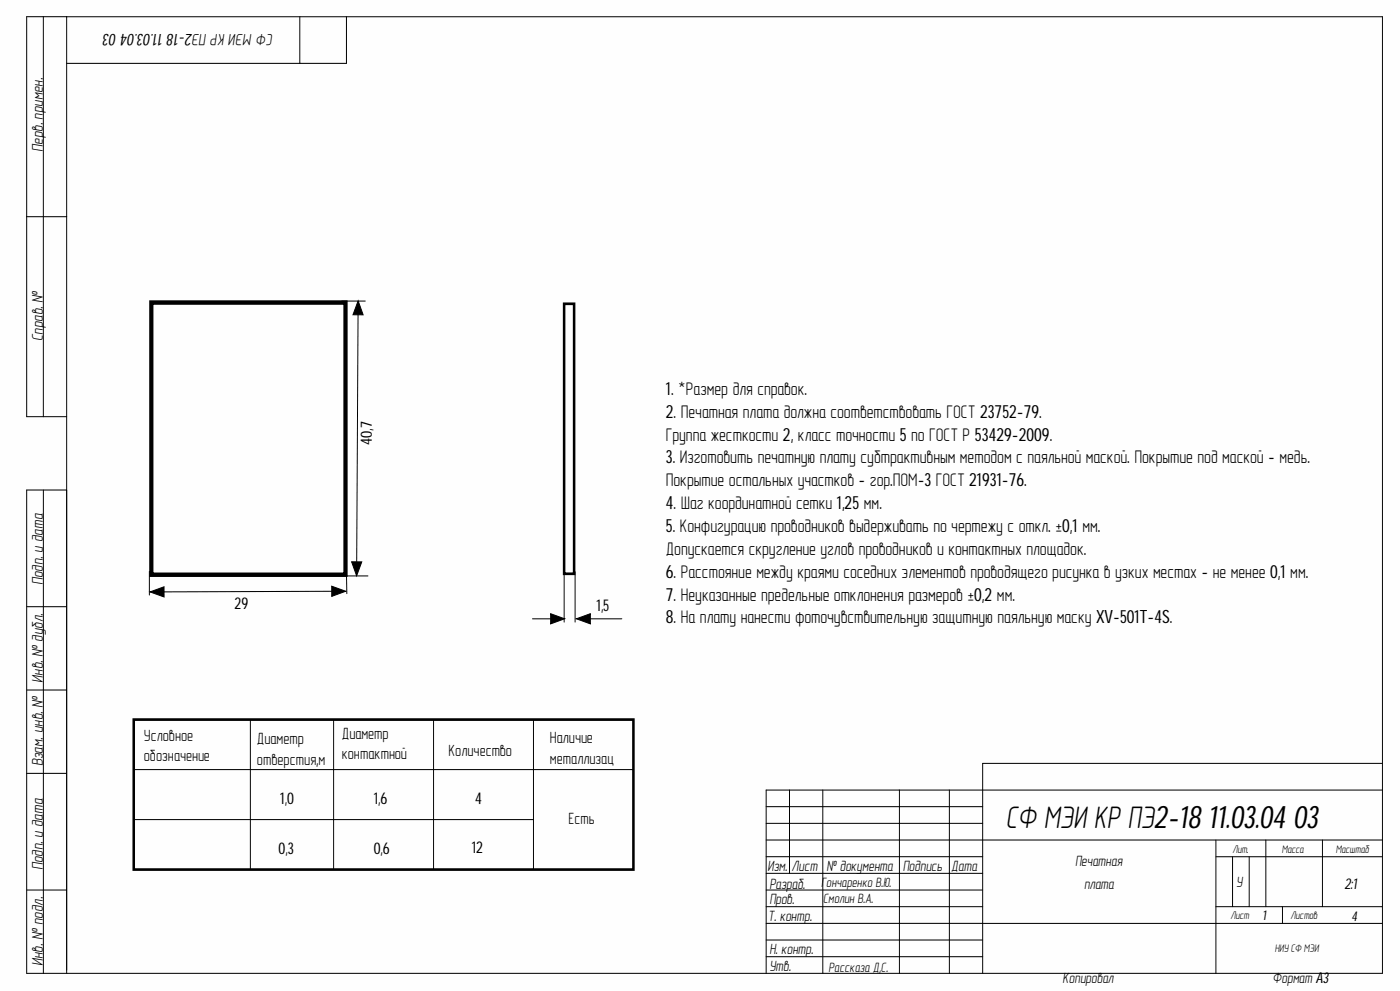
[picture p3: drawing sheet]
<svg xmlns="http://www.w3.org/2000/svg" width="420mm" height="297mm" viewBox="0 0 420 297" stroke-linecap="round" stroke-linejoin="round" font-family="sans-serif">
<g fill="#fefefe">
<path d="M0 0h419.5v296.7h-419.5z" fill-rule="evenodd"/>
<path d="M0 0h419.5v296.7h-419.5z" fill-rule="evenodd"/>
</g>
<g fill="none" stroke="#000" stroke-width=".3">
<path d="M13 5v119.9M20 5v286.7M89.9 5v14M103.9 5v14h-83.9M8 64.9h12M20 124.9h-12v-119.9h406.5v286.7h-406.5v-144.8h12M13 146.9v144.8M8 181.8h12M8 206.8h12M8 231.8h12M236.7 236.8v25M246.7 236.8v54.9"/>
<path d="M269.7 236.8v54.9M284.7 236.8v54.9M414.5 236.8h-184.8v54.9M414.5 228.8h-119.8v62.9M229.7 256.8h65M229.7 241.8h65M229.7 246.8h65M229.7 251.8h184.8M364.6 251.8v39.9M364.6 256.8h49.9M369.6 256.8v15M374.6 256.8v15"/>
<path d="M379.6 251.8v20M396.5 251.8v20M8 266.8h12M229.7 266.8h65M229.7 261.8h65M229.7 276.8h184.8M229.7 271.8h65M364.6 271.8h49.9M384.6 271.8v5M229.7 281.8h65M229.7 286.8h65"/>
</g>
<path d="M199.6 112.8h209.5v100.7h-209.5z" fill-rule="evenodd" fill="#fefefe"/>
<path d="M199.6 112.8h209.5v100.7h-209.5z" fill="none" stroke="#fefefe" stroke-width=".3"/>
<path d="M102.4 90.2h7.1M107.4 91.3l-.5 80.2M107.4 90.2l1.5 4.2-3.1-.1zM44.8 171.3v7.1M45 177.4l4.2-1.5v3zM99.5 175.7l4.2 1.5-4.2 1.6zM102.5 177.2l-56.4 .2M103.2 172.6h7.1M103.9 171.7l.1 6.2M105.4 168.4h3.1l-1.6 4.2z" fill="none" stroke="#000" stroke-width=".3"/>
<path d="M107.4 90.2l1.5 4.2-3.1-.1zM45 177.4l4.2-1.5v3zM99.5 175.7l4.2 1.5-4.2 1.6zM105.4 168.4h3.1l-1.6 4.2z" fill="#000"/>
<path d="M40.1 215.7h149.8v44.9h-149.8z" fill-rule="evenodd" fill="#fefefe"/>
<path d="M40.1 215.7h149.8v44.9h-149.8z" fill="none" stroke="#000" stroke-width=".78"/>
<path d="M75.1 215.7v44.9M100 215.7v44.9M130 215.7v44.9M160 215.7v44.9M40.1 230.7h149.8M40.1 245.7h119.9" fill="none" stroke="#000" stroke-width=".3"/>
<path d="M43.1 217.2h29.5v13h-29.5z" fill-rule="evenodd" fill="#fefefe"/>
<path d="M43.1 217.2h29.5v13h-29.5z" fill="none" stroke="#fefefe" stroke-width=".3"/>
<path d="M77.1 218.2h21.4v12h-21.4z" fill-rule="evenodd" fill="#fefefe"/>
<path d="M77.1 218.2h21.4v12h-21.4z" fill="none" stroke="#fefefe" stroke-width=".3"/>
<path d="M102.5 216.7h26v13h-26z" fill-rule="evenodd" fill="#fefefe"/>
<path d="M102.5 216.7h26v13h-26z" fill="none" stroke="#fefefe" stroke-width=".3"/>
<path d="M134.5 221.7h21.5v6h-21.5z" fill-rule="evenodd" fill="#fefefe"/>
<path d="M134.5 221.7h21.5v6h-21.5z" fill="none" stroke="#fefefe" stroke-width=".3"/>
<path d="M164.9 218h21.5v11.3h-21.5z" fill-rule="evenodd" fill="#fefefe"/>
<path d="M164.9 218h21.5v11.3h-21.5z" fill="none" stroke="#fefefe" stroke-width=".3"/>
<path d="M170.5 242.2h8.9v5h-8.9z" fill-rule="evenodd" fill="#fefefe"/>
<path d="M170.5 242.2h8.9v5h-8.9z" fill="none" stroke="#fefefe" stroke-width=".3"/>
<path d="M83.6 251.2h6v6h-6z" fill-rule="evenodd" fill="#fefefe"/>
<path d="M83.6 251.2h6v6h-6z" fill="none" stroke="#fefefe" stroke-width=".3"/>
<path d="M112 251.2h6v6h-6z" fill-rule="evenodd" fill="#fefefe"/>
<path d="M112 251.2h6v6h-6z" fill="none" stroke="#fefefe" stroke-width=".3"/>
<path d="M84.1 236.2h6v6.2h-6z" fill-rule="evenodd" fill="#fefefe"/>
<path d="M84.1 236.2h6v6.2h-6z" fill="none" stroke="#fefefe" stroke-width=".3"/>
<path d="M112 236.2h6v8h-6z" fill-rule="evenodd" fill="#fefefe"/>
<path d="M112 236.2h6v8h-6z" fill="none" stroke="#fefefe" stroke-width=".3"/>
<path d="M142.5 236.2h6v8h-6z" fill-rule="evenodd" fill="#fefefe"/>
<path d="M142.5 236.2h6v8h-6z" fill="none" stroke="#fefefe" stroke-width=".3"/>
<path d="M141.5 250.7h6v5.9h-6z" fill-rule="evenodd" fill="#fefefe"/>
<path d="M141.5 250.7h6v5.9h-6z" fill="none" stroke="#fefefe" stroke-width=".3"/>
<path d="M169.2 91.1h3v80.9h-3z" fill-rule="evenodd" fill="#fefefe"/>
<path d="M169.2 91.1h3v80.9h-3z" fill="none" stroke="#000" stroke-width=".78"/>
<path d="M169.2 171.4v15.1M172.5 171.4v15.1M159.7 185.5h8.5M165.1 184l4.2 1.5-4.2 1.5zM172.8 185.5l4.2-1.5v3zM174 185.5h12.5" fill="none" stroke="#000" stroke-width=".3"/>
<path d="M165.1 184l4.2 1.5-4.2 1.5zM172.8 185.5l4.2-1.5v3z" fill="#000"/>
<path d="M45.4 90.7h58.2v81.6h-58.2z" fill="none" stroke="#000" stroke-width="1.3"/>
<text font-size="9.5" x="301.6" y="248.3">СФ МЭИ КР ПЭ2-18 11.03.04 03</text>
<g font-size="5.5">
<text x="199.7" y="118.3">1. *Размер для справок.</text>
<text x="199.7" y="125.2">2. Печатная плата должна соответствовать ГОСТ 23752-79.</text>
<text x="199.7" y="132">Группа жесткости 2, класс точности 5по ГОСТ Р 53429-2009.</text>
<text x="199.7" y="138.9">3. Изготовить печатную плату субтрактивным методом с паяльной маской. Покрытие под маской - медь.</text>
<text x="199.7" y="145.8">Покрытие остальных участков - гор.ПОМ-3ГОСТ 21931-76.</text>
<text x="199.7" y="152.6">4. Шаг координатной сетки 1,25мм.</text>
<text x="199.7" y="159.5">5. Конфигурацию проводников выдерживать по чертежу с откл. ±0,1 мм.</text>
<text x="199.7" y="166.3">Допускается скругление углов проводников и контактных площадок.</text>
<text x="199.7" y="173.2">6. Расстояние между краями соседних элементов проводящего рисунка в узких местах - не менее 0,1 мм.</text>
<text x="199.7" y="180">7. Неуказанные предельные отклонения размеров ±0,2мм.</text>
<text x="199.7" y="186.9">8. На плату нанести фоточувствительную защитную паяльную маску XV-501T-4S.</text>
</g>
<text font-size="5" x="81.9" y="10.2" transform="rotate(-180 81.9 10.2)">СФ МЭИ КР ПЭ2-1811.03.0403</text>
<g font-size="4.9">
<text x="70.4" y="182.5">29</text>
<text x="178.9" y="183.2">1,5</text>
<text x="102.5" y="221.5">Диаметр</text>
<text x="43.1" y="222">Условное</text>
<text x="77" y="223.1">Диаметр</text>
<text x="102.5" y="227.6">контактной</text>
<text x="134.5" y="226.5">Количество</text>
<text x="164.9" y="222.8">Наличие</text>
<text x="43.1" y="228.1">обозначение</text>
<text x="77" y="229.2">отверстия,м</text>
<text x="102.5" y="233.7">площадки,мм</text>
<text x="164.9" y="228.9">металлизац</text>
<text x="43.1" y="234.2">отверстия</text>
<text x="84.1" y="241.1">1,0</text>
<text x="112" y="241.1">1,6</text>
<text x="142.5" y="241.1">4</text>
<text x="170.5" y="247">Есть</text>
<text x="83.6" y="256.1">0,3</text>
<text x="112" y="256.1">0,6</text>
<text x="141.5" y="255.5">12</text>
</g>
<g font-size="4.7">
<text x="12.9" y="45.5" transform="rotate(-90 12.9 45.5)">Перв. примен.</text>
<text x="12.9" y="102.3" transform="rotate(-90 12.9 102.3)">Справ. №</text>
<text x="111.5" y="133.3" transform="rotate(-90 111.5 133.3)">40,7</text>
<text x="12.9" y="175.4" transform="rotate(-90 12.9 175.4)">Подп. и дата</text>
<text x="12.9" y="204.7" transform="rotate(-90 12.9 204.7)">Инв. № дубл.</text>
<text x="12.9" y="229.7" transform="rotate(-90 12.9 229.7)">Взам. инв. №</text>
<text x="12.9" y="260.9" transform="rotate(-90 12.9 260.9)">Подп. и дата</text>
<text x="12.9" y="289.6" transform="rotate(-90 12.9 289.6)">Инв. № подл.</text>
</g>
<g font-size="4.5">
<text x="230.2" y="261">Изм.</text>
<text x="237.4" y="261">Лист</text>
<text x="247.9" y="261">№ документа</text>
<text x="270.7" y="261">Подпись</text>
<text x="285.2" y="261">Дата</text>
<text x="322.4" y="259.4">Печатная</text>
<text x="230.7" y="266.5">Разраб.</text>
<text x="325.1" y="266.5">плата</text>
<text x="370.7" y="266">У</text>
<text x="403.1" y="266.5">2:1</text>
<text x="230.3" y="275.9">Т. контр.</text>
<text x="230.7" y="270.9">Пров.</text>
<text x="230.7" y="285.9">Н. контр.</text>
<text x="230.7" y="290.9">Утв.</text>
<text x="318.6" y="294.6">Копировал</text>
<text x="381.6" y="294.6">Формат A3</text>
</g>
<g font-size="4.1">
<text x="246.3" y="265.8">Гончаренко В.Ю.</text>
<text x="246.8" y="270.8">Смолин В.А.</text>
<text x="378.6" y="275.8">1</text>
<text x="405.2" y="276">4</text>
<text x="248.5" y="291.2">Рассказа Д,С.</text>
</g>
<g font-size="3.3">
<text x="369.6" y="255.5">Лит.</text>
<text x="384.3" y="255.5">Масса</text>
<text x="400.6" y="255.5">Масштаб</text>
<text x="369" y="275.5">Лист</text>
<text x="387" y="275.5">Листов</text>
<text x="382.2" y="285.5">НИУ СФ МЭИ</text>
</g>
</svg>
